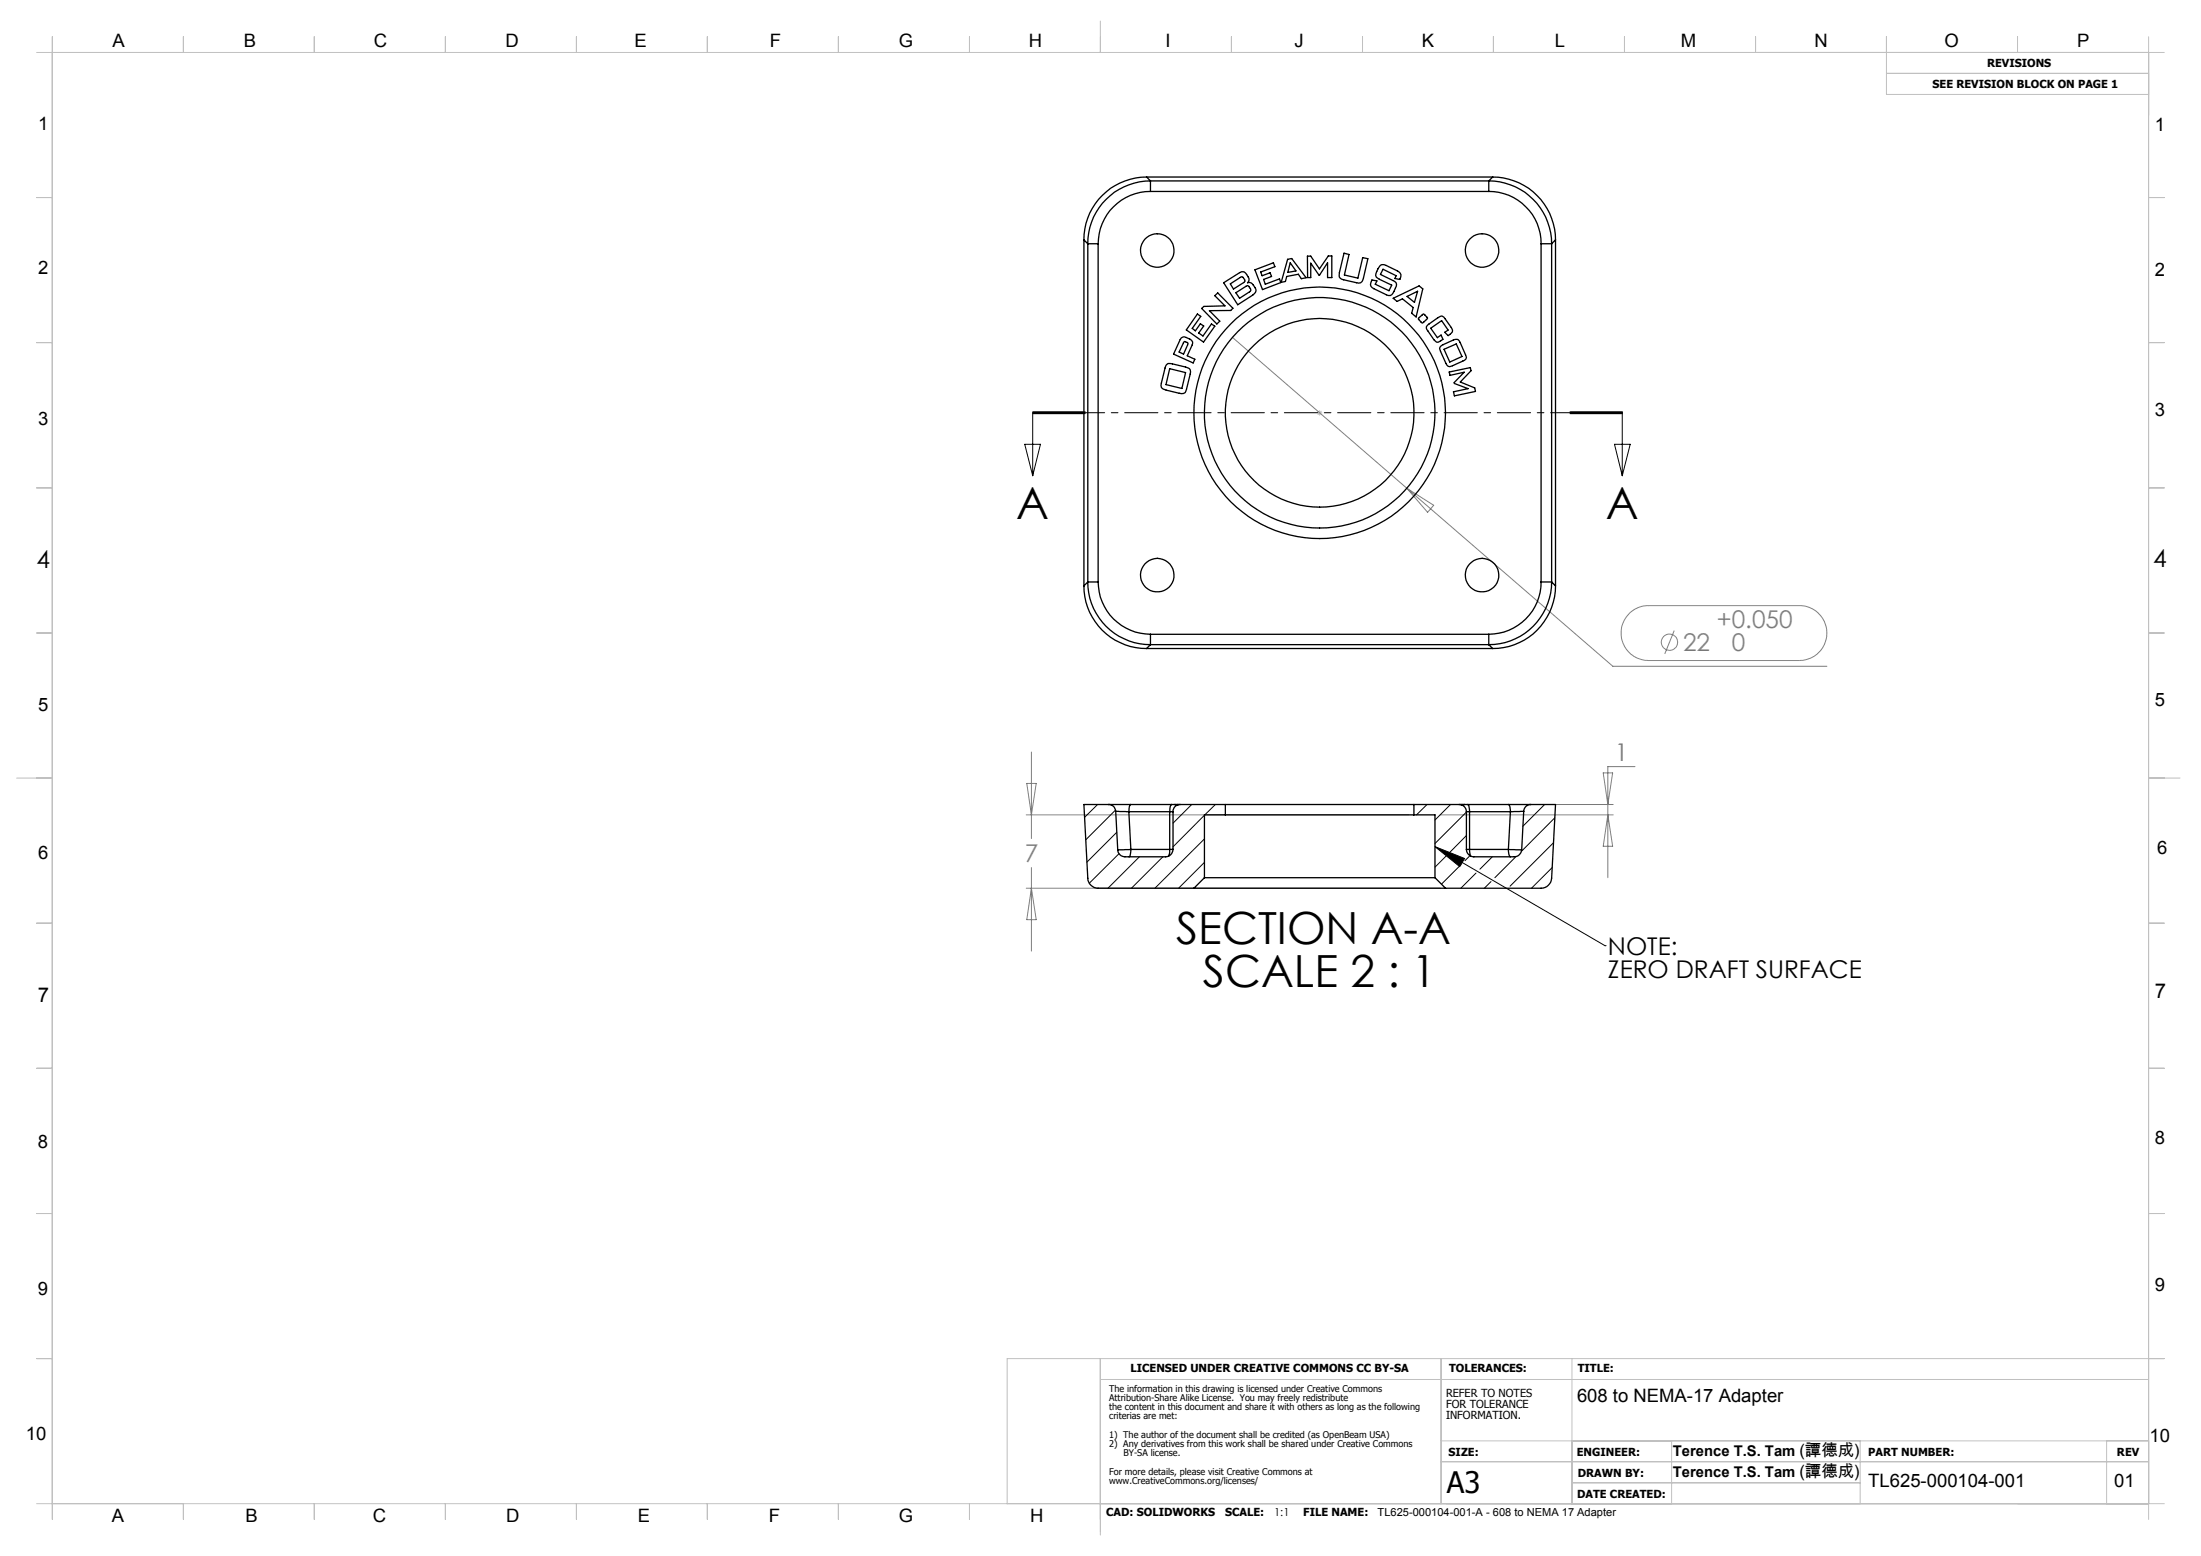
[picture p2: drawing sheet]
<svg xmlns="http://www.w3.org/2000/svg" width="420mm" height="297mm" viewBox="0 0 420 297" stroke-linecap="round" stroke-linejoin="round" font-family="sans-serif">
<g fill="none" stroke="#808080" stroke-width=".19">
<path d="M235.2 64.4l33.3 28.8M268.5 93.2l39.3 34h40.8M268.5 93.2l5.1 3.2-1.2 1.4zM311 117a5.1 5.1 0 0 1 3.6-1.4h28.8a5.2 5.2 0 0 1 5.2 5.2 5.2 5.2 0 0 1-5.2 5.3h-28.8a5.3 5.3 0 0 1-4.9-3.3 5.3 5.3 0 0 1 1.3-5.8zM319.5 120.4l-1.8 4.4M195.8 155.5h73M195.9 149.5h1.8l-.9 6zM196.8 143.5v16.6M274.8 155.5h33M279.4 153.6h28.4M305.9 147.5h1.8l-.9 6.1zM306.8 155.5l.9 6h-1.8z"/>
<path d="M312 146.3h-5.2v21.2M195.8 169.5h79M196.8 165.6v15.9M196.8 169.5l.9 6h-1.8z"/>
<circle cx="318.6" cy="122.6" r="1.55"/>
</g>
<g fill="none" stroke="#000" stroke-width=".19">
<path d="M197.1 78.8v12M197.1 78.8h10M197.1 79h10M197.1 78.6h10M299.6 78.6h10zM299.6 78.8h10M299.6 79h10M309.6 78.8v12M195.5 84.8h3l-1.4 6zM308.1 84.8h3l-1.5 6zM209.4 153.6l-2.5 2.4M212.9 154.6l-5.7 5.7"/>
<path d="M213.1 158.9l-5.7 5.7M227.4 153.6l-3.6 3.5M229.8 155.6l-6 6M231.9 153.6l-2 1.9M272.3 153.6l-2 1.9M276.8 153.6l-3 2.9M279.8 155l-6 6M279.8 159.5l-3.1 3.2M294.7 153.6l-4.1 4.1M296.7 156.1l-6.4 6.4M213.5 162.9l-5.6 5.7M217.4 163.5l-6 6"/>
<path d="M221.9 163.5l-6 6M229.8 160.1l-9.4 9.4M229.8 164.6l-4.9 4.9M273.8 161.6l32.5 18.9M273.8 161.6l5.7 2.3-.9 1.5zM275.9 163.4l-2.1 2.1M278.8 165l-3.7 3.8M280.5 163.3l-1 1M281.7 166.6l-2.9 2.9M284.5 168.3l-1.3 1.2M284.8 163.5l-2.4 2.4M289.3 163.5l-4 4"/>
<path d="M296.2 165.6l-4 3.9M296.4 160.9l-8.3 8.3M306.3 180.5h.1"/>
</g>
<g fill="none" stroke="#c0c0c0" stroke-width=".19">
<path d="M7 10h406M10 7v283M35 7v3M60 7v3M85 7v3M110 7v3M135 7v3M160 7v3M185 7v3M210 4v6M235 7v3M260 7v3"/>
<path d="M285 7v3M310 7v3M335 7v3M360 7v11h50M360 14h50M385 7v3M410 7v283M7 37.7h3M410 37.7h3M7 65.4h3M251.3 78.8h1M251.5 78.5l.7 .7"/>
<path d="M251.8 78.3v1M252.2 78.5l-.7 .7M410 65.4h3M7 93.1h3M410 93.1h3M7 120.8h3M410 120.8h3M3.2 148.5h6.8M410 148.5h6M7 176.2h3M410 176.2h3M7 203.9h3"/>
<path d="M410 203.9h3M7 231.6h3M410 231.6h3M7 259.3h3M210 259.3v33.7M275 259.3v27.7M300 259.3v27.7M413 259.3h-220.8v27.7M210 263.3h200M275 275h135M275 279h135M319 275v12"/>
<path d="M355 275v12M402 275v12M7 287h406M35 287v3M60 287v3M85 287v3M110 287v3M135 287v3M160 287v3M185 287v3M300 283h55"/>
</g>
<path d="M197.1 78.8h112.5" fill="none" stroke="#000" stroke-width=".19" stroke-dasharray="6.3 1.3 1.3 1.3" stroke-dashoffset="2.8"/>
<path d="M273.8 161.6l5.7 2.3-.9 1.5z" fill="#000"/>
<g fill="none" stroke="#000" stroke-width=".25">
<path d="M218.8 33.8a12 12 0 0 0-12 12M218.8 33.8l.7 .7M218.8 33.8h66M219.5 36.5a10 10 0 0 0-10 10M219.5 34.5a12 12 0 0 0-11.9 12M219.5 34.5v2M219.5 36.5h64.6M219.5 34.5h64.6M284.1 36.5a10 10 0 0 1 10 10M284.1 34.5a12 12 0 0 1 12 12M284.1 34.5v2M284.8 33.8a12 12 0 0 1 12 12"/>
<path d="M284.8 33.8l-.7 .7M206.8 45.8l.8 .7M206.8 45.8v66M207.6 46.5h1.9M207.6 46.5v64.6M209.5 46.5v64.6M228.5 59.9l.6 .5-1.6 2.3 .6 .4 1-1.3 .6 .4-1 1.4 .9 .5 1.6-2.3 .6 .5-2.1 3-3.3-2.3zM229.3 58.9l.4-.4 4.1-.1-2-2 .6-.5 2.9 2.9-.5 .5h-4l2 2-.6 .5zM233.5 54l3.1-2a.83 .83 0 0 1 1.3 .4 1.05 1.05 0 0 1 .2 1.6 1.48 1.48 0 0 1 1.6 1.5l-.7 .8-2.8 1.9zM234.8 54.2l2.2-1.4 .6 .8-.3 .3-1.9 1.3zM235.8 55.9l2.1-1.3a.68 .68 0 0 1 .6 .4 .68 .68 0 0 1-.1 .7l-1.9 1.2zM239.5 51.5l3.5-1.3 .3 .7-2.7 1 .2 .7 1.6-.5 .2 .7-1.5 .5 .3 1 2.8-1.1 .2 .7-3.5 1.4z"/>
<path d="M245.7 49.5l.8-.1 2.7 3.6-.9 .2-.5-.9-2.3 .5-.2 .9-.8 .2zM246.2 50.2l1.1 1.5-1.6 .3zM249.5 48.9h.6l1.7 2.4 1.7-2.4h.6v4.1h-.8v-2.8l-1.5 2.3h-.1l-1.6-2.3v2.8h-.6zM256.5 48.3l.9 .3-.9 3.9 2.6 .6 .9-3.9 1 .2-.8 3.7a.95 .95 0 0 1-1.3 .9l-2.5-.6a.95 .95 0 0 1-.8-1.4zM263.3 50.8a.84 .84 0 0 1 1.2-.1l2.2 1a.99 .99 0 0 1 .4 1.6l-.9-.1 .2-.6-2.5-1.2-.5 1 2.4 1.1a.87 .87 0 0 1 .5 1.5 2.33 2.33 0 0 1-1 1.4l-.8-.1-2.4-1.2a1 1 0 0 1-.3-1.7l.9 .2-.3 .7 2.6 1.2 .6-1.1-2.4-1.1a.91 .91 0 0 1-.5-1.5zM265.9 56.9l4.9-2.3 .7 .5-1.3 5.4-.8-.7 .3-1.1-2.1-1.7-1 .5zM268.5 56.6l2-1-.6 2.1zM294.1 46.5h2M294.1 46.5v64.6M296.1 46.5v64.6M296.8 45.8l-.7 .7M296.8 45.8v66"/>
<path d="M222.6 69.6l.3-.2h.4l3.5 .9a.83 .83 0 0 1 .3 1.1l-.7 2.9a.9 .9 0 0 1-1.4 .8l-3-.8a.8 .8 0 0 1-.4-1.2l.7-2.9zM223.2 70.4l3 .7-.7 3.1-3-.8zM225.4 64.5l.7-.2a2.41 2.41 0 0 1 1.5 1l-.1 .5-.9 2.1 1.4 .7-.3 .7-3.8-1.7zM226 65.2l.5 .2 .2 .2-.9 2-.8-.4zM270.8 60.6l.9-.7 .7 .8-1 1-.7-.8zM272.4 62.1l2.4-1.7a.66 .66 0 0 1 .9 .4l1.2 1.7a.81 .81 0 0 1-.3 1.3l-.3 .3-.6-.7 .6-.4-1.2-1.8-2.1 1.4 1.3 1.8 .7-.4 .3 .8a1.27 1.27 0 0 1-1.2 .5l-.5-.5-1.1-1.7a.7 .7 0 0 1-.1-1zM275.1 66l2.2-1.1a.86 .86 0 0 1 1.3 .5l1 2.3a.75 .75 0 0 1 .2 .8 .75 .75 0 0 1-.7 .4l-1.9 .9a.78 .78 0 0 1-1.3-.4l-1-2.3a.71 .71 0 0 1 .2-1.1zM275.6 66.7l2.3-1.1 1.1 2.4-2.4 1.1zM276.5 71l4.1-.8 .1 .6-2 2.1 2.7 1.1 .2 .7-4.1 .9-.1-.8 2.7-.6-2.6-1v-.2l1.9-2-2.7 .6zM206.8 111.8a11.9 11.9 0 0 0 12 12M207.6 111.1a11.9 11.9 0 0 0 11.9 11.9M207.6 111.1h1.9"/>
<path d="M207.6 111.1l-.8 .7M209.5 111.1a10 10 0 0 0 10 10M294.1 111.1a10 10 0 0 1-10 10M294.1 111.1h2M296.1 111.1a12 12 0 0 1-12 11.9M296.1 111.1l.7 .7M296.8 111.8a12 12 0 0 1-12 12M218.8 123.8h66M219.5 121.1v1.9M219.5 121.1h64.6M219.5 123h64.6M219.5 123l-.7 .8"/>
<path d="M284.1 121.1v1.9M284.1 123l.7 .8M211.5 153.6h-4.7l.8 14a1.99 1.99 0 0 0 1.9 1.9h18.3M211.5 153.6a1.33 1.33 0 0 1 1.4 1.3M211.5 153.6h4.3M212.9 154.9h2.5M212.9 154.9l.4 7.3M215.4 154.9h7.8M215.4 154.9l.4 7.2M215.8 153.6a1.43 1.43 0 0 0-.4 1.3M215.8 153.6h7.8M223.2 154.9h.6"/>
<path d="M223.2 154.9v7.2M223.6 153.6a1.43 1.43 0 0 0-.4 1.3M223.6 153.6h.6M223.8 154.9v7.2M224.2 153.6l.4 .1M224.2 153.6h.4M224.6 153.6h.6M224.6 153.6h.3M225.2 153.6a1.33 1.33 0 0 0-1.4 1.3M225.2 153.6h8.6M233.8 153.6h36M233.8 155.5h36"/>
<path d="M233.8 153.6v1.9M233.8 155.5h-4v12M269.8 153.6h8.6M269.8 155.5h4v12M269.8 153.6v1.9M278.4 153.6a1.39 1.39 0 0 1 1.4 1.3M278.4 153.6h.6M279 153.6h-.2M279 153.6h.5M279.5 153.6h.6M279.5 153.6l-.5 .1M279.8 154.9h.6"/>
<path d="M279.8 154.9v7.2M280.1 153.6a1.6 1.6 0 0 1 .3 1.3M280.1 153.6h7.8M280.4 154.9v7.2M280.4 154.9h7.8M287.9 153.6a1.6 1.6 0 0 1 .3 1.3M287.9 153.6h4.2M288.2 154.9l-.4 7.2M290.8 154.9h-2.6M290.8 154.9l-.4 7.3M292.1 153.6h4.7l-.7 14a2.06 2.06 0 0 1-2 1.9h-18.3M292.1 153.6a1.32 1.32 0 0 0-1.3 1.3"/>
<path d="M215.8 162.1a1.78 1.78 0 0 1-.4 1.4M215.8 162.1l-2.5 .1M215.8 162.1h7.4M223.2 162.1l-.2 1.3M223.2 162.1h.6M223.8 162.1a1.45 1.45 0 0 1-1.4 1.4h-7.7a1.39 1.39 0 0 1-1.4-1.3M227.8 169.5h48M229.8 167.5h44M229.8 167.5l-2 2M273.8 167.5l2 2M279.8 162.1a1.45 1.45 0 0 0 1.4 1.4h7.8a1.45 1.45 0 0 0 1.4-1.3M279.8 162.1h.6"/>
<path d="M280.4 162.1l.2 1.3M280.4 162.1h7.4M287.8 162.1a1.58 1.58 0 0 0 .4 1.4M287.8 162.1l2.6 .1"/>
<circle cx="220.8" cy="47.8" r="3.2"/>
<circle cx="282.8" cy="47.8" r="3.2"/>
<circle cx="251.8" cy="78.8" r="18"/>
<circle cx="251.8" cy="78.8" r="22"/>
<circle cx="251.8" cy="78.8" r="24"/>
<circle cx="220.8" cy="109.8" r="3.2"/>
<circle cx="282.8" cy="109.8" r="3.2"/>
</g>
<g font-size="8.5">
<text x="193.9" y="99.1">A</text>
<text x="306.4" y="99.1">A</text>
<text x="224.4" y="180.2">SECTION A-A</text>
<text x="229.5" y="188.4">SCALE 2 : 1</text>
</g>
<text font-size="5.6" x="276.1" y="285">A3</text>
<g font-size="4.7">
<text x="7" y="108.5">4</text>
<text x="410.9" y="108.2">4</text>
<text x="306.8" y="182.2">NOTE:</text>
<text x="306.8" y="186.8">ZERO DRAFT SURFACE</text>
</g>
<g font-size="4.7" fill="#808080">
<text x="327.6" y="119.8">+0.050</text>
<text x="321.2" y="124.3">22</text>
<text x="330.5" y="124.3">0</text>
<text x="308.1" y="145.3">1</text>
<text x="195.5" y="164.6">7</text>
</g>
<g font-size="3.9">
<text x="7.2" y="191.2">7</text>
<text x="411.2" y="190.5">7</text>
</g>
<g font-size="3.5">
<text x="21.5" y="9.1">A</text>
<text x="46.5" y="9.1">B</text>
<text x="71.4" y="9.1">C</text>
<text x="96.5" y="9.1">D</text>
<text x="121.1" y="9.1">E</text>
<text x="146.9" y="9.1">F</text>
<text x="171.5" y="9.1">G</text>
<text x="196.3" y="9.1">H</text>
<text x="222.4" y="9.1">I</text>
<text x="247" y="9.1">J</text>
<text x="271.3" y="9.1">K</text>
<text x="296.7" y="9.1">L</text>
<text x="320.8" y="9.1">M</text>
<text x="346.2" y="9.1">N</text>
<text x="371" y="9.1">O</text>
<text x="396.4" y="9.1">P</text>
<text x="7.3" y="24.9">1</text>
<text x="411.2" y="25">1</text>
<text x="7.3" y="52.3">2</text>
<text x="411.2" y="52.7">2</text>
<text x="7.3" y="81.1">3</text>
<text x="411.2" y="79.4">3</text>
<text x="7.3" y="135.7">5</text>
<text x="411.2" y="134.8">5</text>
<text x="7.3" y="163.9">6</text>
<text x="411.6" y="162.9">6</text>
<text x="7.2" y="219.1">8</text>
<text x="411.2" y="218.4">8</text>
<text x="7.2" y="247.2">9</text>
<text x="411.2" y="246.3">9</text>
<text x="300.9" y="267.6">608 to NEMA-17 Adapter</text>
<text x="4.9" y="274.8">10</text>
<text x="410.2" y="275.3">10</text>
<text x="356.5" y="283.8">TL625-000104-001</text>
<text x="403.4" y="283.8">01</text>
<text x="21.3" y="290.5">A</text>
<text x="46.9" y="290.5">B</text>
<text x="71.2" y="290.5">C</text>
<text x="96.6" y="290.5">D</text>
<text x="121.7" y="290.5">E</text>
<text x="146.7" y="290.5">F</text>
<text x="171.5" y="290.5">G</text>
<text x="196.6" y="290.5">H</text>
</g>
<g font-size="2.8">
<text x="319.2" y="281.8">Terence T.S. Tam (譚德成)</text>
<text x="319.2" y="278">Terence T.S. Tam (譚德成)</text>
</g>
<g font-size="2.1">
<text x="368.8" y="16.8">SEE REVISION BLOCK ON PAGE 1</text>
<text x="379.2" y="12.7">REVISIONS</text>
<text x="215.7" y="262">LICENSED UNDER CREATIVE COMMONS CC BY-SA</text>
<text x="276.5" y="262">TOLERANCES:</text>
<text x="301.1" y="262">TITLE:</text>
<text x="275.9" y="266.7">REFER TO NOTES</text>
<text x="275.9" y="268.8">FOR TOLERANCE</text>
<text x="275.9" y="270.9">INFORMATION.</text>
<text x="276.4" y="278">SIZE:</text>
<text x="300.9" y="278">ENGINEER:</text>
<text x="301.1" y="281.9">DRAWN BY:</text>
<text x="356.5" y="277.9">PART NUMBER:</text>
<text x="404" y="277.9">REV</text>
<text x="300.9" y="285.9">DATE CREATED:</text>
<text x="211.1" y="289.3">CAD: SOLIDWORKS</text>
<text x="233.8" y="289.3">SCALE:</text>
<text x="243.1" y="289.3">1:1</text>
<text x="248.7" y="289.3">FILE NAME:</text>
<text x="262.9" y="289.3">TL625-000104-001-A - 608 to NEMA 17 Adapter</text>
</g>
<g font-size="1.8">
<text x="211.7" y="265.6">The information in this drawing is licensed under Creative Commons</text>
<text x="211.7" y="267.4">Attribution-Share Alike License. You may freely redistribute</text>
<text x="211.7" y="269.2">the content in this document and share it with others as long as the following</text>
<text x="211.7" y="270.9">criterias are met:</text>
<text x="211.7" y="274.4">1) The author of the document shall be credited (as OpenBeam USA)</text>
<text x="211.7" y="276.2">2) Any derivatives from this work shall be shared under Creative Commons</text>
<text x="211.7" y="281.5">For more details, please visit Creative Commons at</text>
<text x="214.4" y="278">BY-SA license.</text>
<text x="211.7" y="283.3">www.CreativeCommons.org/licenses/</text>
</g>
</svg>
